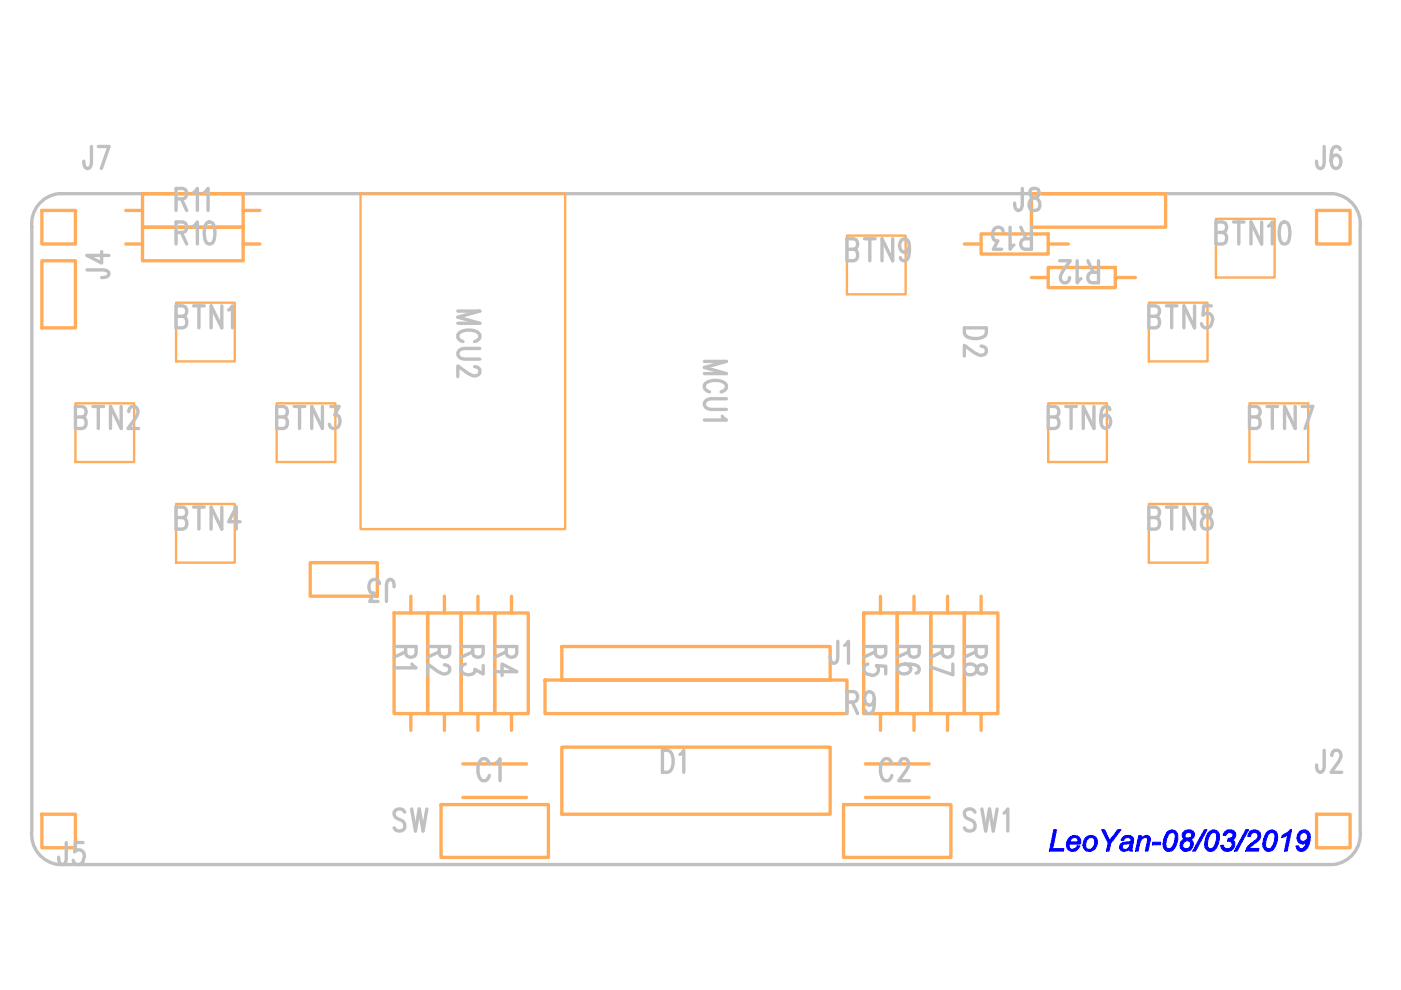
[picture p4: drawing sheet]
<svg xmlns="http://www.w3.org/2000/svg" width="297mm" height="210mm" viewBox="0 0 297 210" stroke-linecap="round" stroke-linejoin="round" font-family="sans-serif">
<path d="M8.4 43.1a6.4 6.4 0 0 1 4-2h270.3a6.4 6.4 0 0 1 5.7 7.1v128a6.4 6.4 0 0 1-5.7 7.1h-270.3a6.4 6.4 0 0 1-5.7-7.1v-128a6.4 6.4 0 0 1 1.7-5.1z" fill="none" stroke="#c0c0c0" stroke-width=".71"/>
<path d="M76.4 41.1h43.4v71.1h-43.4zM179.6 50h12.4v12.4h-12.4zM257.8 46.4h12.4v12.4h-12.4zM37.3 64.2h12.5v12.4h-12.5zM243.6 64.2h12.4v12.4h-12.4zM16 85.5h12.4v12.5h-12.4zM58.7 85.5h12.4v12.5h-12.4zM222.2 85.5h12.5v12.5h-12.5zM264.9 85.5h12.5v12.5h-12.5zM37.3 106.8h12.5v12.5h-12.5zM243.6 106.8h12.4v12.5h-12.4z" fill="none" stroke="#ffad5b" stroke-width=".5"/>
<g fill="none" stroke="#ffad5b" stroke-width=".71">
<path d="M8.9 55.3h7.1v14.2h-7.1zM8.9 44.6h7.1v7.1h-7.1zM30.2 41.1h21.4v7.1h-21.4zM30.2 48.2h21.4v7.1h-21.4zM208 49.6h14.2v4.3h-14.2zM218.7 41.1h28.4v7.1h-28.4zM222.2 56.7h14.3v4.3h-14.3zM279.1 44.6h7.1v7.1h-7.1zM65.8 119.3h14.2v7.1h-14.2zM119.1 137.1h56.9v7.1h-56.9zM115.6 144.2h64v7.1h-64zM119.1 158.4h56.9v14.2h-56.9z"/>
<path d="M8.9 172.6h7.1v7.1h-7.1zM93.5 170.6h22.8v11.2h-22.8zM98.1 169.1h13.5M178.9 170.6h22.7v11.2h-22.7zM183.5 169.1h13.5M279.1 172.6h7.1v7.1h-7.1z"/>
</g>
<path d="M223.4 175.9h.6l-.8 4.1h2.4l-.2 .5h-2.9zM226.6 177.7a1.39 1.39 0 0 1 1.8-.4 1.39 1.39 0 0 1 .7 1.6h-2.4a.83 .83 0 0 0 .4 1.1 .83 .83 0 0 0 1.1-.4l.2-.3 .6 .1a1.5 1.5 0 0 1-2.1 1 1.5 1.5 0 0 1-.6-2.3zM227.2 177.8l-.4 .7h1.8v-.1a.79 .79 0 0 0-.5-.8 .79 .79 0 0 0-.9 .2zM230.2 177.6a1.47 1.47 0 0 1 2-.2 1.47 1.47 0 0 1 .2 2.1 1.44 1.44 0 0 1-1.7 1 1.44 1.44 0 0 1-1-1.7zM230.9 177.7a1.48 1.48 0 0 0-.3 2.3 1.31 1.31 0 0 0 1.3-.5 1.31 1.31 0 0 0 .2-1.4l-.4-.5zM233.6 175.9h.6l1.1 2.2 1.7-2.2h.7l-2.2 2.9-.4 1.7h-.5l.4-1.7zM237.9 177.7a1.54 1.54 0 0 1 2.4 0l-.2 2.1v.7h-.6v-.4a1.32 1.32 0 0 1-2.1-.1 1.04 1.04 0 0 1 1.2-1.4l1.1-.2a.73 .73 0 0 0-.5-.9 .73 .73 0 0 0-.8 .4l-.2 .3-.5-.1zM238 179.3l-.1 .3a.67 .67 0 0 0 1.1 .4l.4-.5 .3-.7-1.4 .2zM241.4 177.2h.6l-.1 .6 .3-.3a.96 .96 0 0 1 1.3-.3 .96 .96 0 0 1 .3 1.3l-.4 2h-.6l.5-2.4v-.4a1.18 1.18 0 0 0-1.7 1.2l-.3 1.6h-.6zM244.4 178.6h1.7l-.1 .5h-1.7zM247.4 176.6a1.3 1.3 0 0 1 1.5-.6 1.3 1.3 0 0 1 .8 1.4 3.6 3.6 0 0 1-1.4 3.1 1.44 1.44 0 0 1-1.5-.5 1.44 1.44 0 0 1-.1-1.6zM247.9 176.7l-.6 1.4-.1 .5a.81 .81 0 0 0 .1 1.1 .81 .81 0 0 0 1.1 0 3.4 3.4 0 0 0 .6-3 .76 .76 0 0 0-1.1 0zM250.9 176.4a1.27 1.27 0 0 1 1.5-.4 1.27 1.27 0 0 1 .8 1.3l-.4 .5-.4 .2a1.35 1.35 0 0 1 .6 1.3 1.35 1.35 0 0 1-.9 1.1 1.35 1.35 0 0 1-1.9-.7 1.35 1.35 0 0 1 .9-1.8 .93 .93 0 0 1-.2-1.5zM251.6 176.6l-.4 .6a.72 .72 0 0 0 1 .4 .72 .72 0 0 0 .3-1l-.5-.1zM251.1 178.6a.82 .82 0 0 0 .1 1.3 .82 .82 0 0 0 1.2-.6 .75 .75 0 0 0-.3-1 .75 .75 0 0 0-1 .3zM255.3 175.9h.6l-2.4 4.6h-.6zM256.4 176.3a1.28 1.28 0 0 1 1.5-.2 1.28 1.28 0 0 1 .7 1.3 3.6 3.6 0 0 1-1.5 3.1 1.44 1.44 0 0 1-1.5-.5 1.44 1.44 0 0 1-.1-1.6l.5-1.5zM256.7 176.7l-.6 1.4-.1 .5a.81 .81 0 0 0 .2 1.1 .81 .81 0 0 0 1 0 3.4 3.4 0 0 0 .6-3 .76 .76 0 0 0-1.1 0zM259.8 176.2a1.26 1.26 0 0 1 1.5-.2 1.26 1.26 0 0 1 .7 1.4l-.7 .7a1.39 1.39 0 0 1 .4 1.6 1.39 1.39 0 0 1-1.4 .8 1.3 1.3 0 0 1-1.5-1.2l.6-.1a.91 .91 0 0 0 1.2 .7 .91 .91 0 0 0 .4-1.4l-.7-.1 .1-.6h.1a.8 .8 0 0 0 .9-.7 .8 .8 0 0 0-.8-.6 .8 .8 0 0 0-.7 .7l-.6-.1zM264.2 175.9h.5l-2.4 4.6h-.6zM265 176.3a1.35 1.35 0 0 1 2 .1 1.35 1.35 0 0 1-.4 2l-1.4 1.1-.3 .4h2l-.1 .6h-2.7a4.1 4.1 0 0 1 2.2-2.5 .84 .84 0 0 0 .4-1 .84 .84 0 0 0-1-.6 .84 .84 0 0 0-.6 1l-.6-.1zM268.7 176.3a1.28 1.28 0 0 1 1.5-.2 1.28 1.28 0 0 1 .7 1.3 3.6 3.6 0 0 1-1.5 3.1 1.44 1.44 0 0 1-1.5-.5 1.44 1.44 0 0 1-.1-1.6l.5-1.5zM269.1 176.7l-.7 1.4v.5a.81 .81 0 0 0 .1 1.1 .81 .81 0 0 0 1.1 0 3.4 3.4 0 0 0 .5-3 .76 .76 0 0 0-1 0zM271.8 177.1l1.2-.7 .5-.5h.3l-.9 4.6h-.6l.7-3.4-1.3 .5zM275.5 176.4a1.35 1.35 0 0 1 1.6-.3 1.35 1.35 0 0 1 .7 1.4 3.5 3.5 0 0 1-1.4 3 1.13 1.13 0 0 1-1.6-1.1l.5-.1a.62 .62 0 0 0 .9 .6l.6-.8 .3-.7a1.14 1.14 0 0 1-1.4 .5 1.14 1.14 0 0 1-.7-1.2l.1-.7zM275.9 176.8a.87 .87 0 0 0-.3 1 .87 .87 0 0 0 .9 .6 .99 .99 0 0 0 .7-1 .99 .99 0 0 0-.7-.9z" fill="#00f" stroke="#00f" stroke-width=".21"/>
<g font-size="41.2" fill="#ffad5b">
<text x="83.2" y="155.4">R1R2R3R4</text>
<text x="182.8" y="155.4">R5R6R7R8</text>
</g>
<g font-size="7.8" fill="#ffad5b">
<text x="20.3" y="47.4">R11</text>
<text x="20.3" y="54.5">R10</text>
</g>
<text font-size="7.8" fill="#c0c0c0" x="115.2" y="150.6">R9R9</text>
<g font-size="7.1" fill="#c0c0c0">
<text x="17.8" y="35.7">J7</text>
<text x="279.1" y="35.7">J6</text>
<text x="37.3" y="44.6">R11</text>
<text x="215.1" y="44.6">J8</text>
<text x="37.3" y="51.7">R10</text>
<text x="218.7" y="48.2" transform="rotate(180 218.7 48.2)">R13</text>
<text x="257.8" y="51.7">BTN10</text>
<text x="23.1" y="58.8" transform="rotate(-90 23.1 58.8)">J4</text>
<text x="179.6" y="55.3">BTN9</text>
<text x="232.9" y="55.3" transform="rotate(180 232.9 55.3)">R12</text>
<text x="97.1" y="66" transform="rotate(90 97.1 66)">MCU2</text>
<text x="37.3" y="69.5">BTN1</text>
<text x="204.5" y="69.5" transform="rotate(90 204.5 69.5)">D2</text>
<text x="243.6" y="69.5">BTN5</text>
<text x="149.3" y="76.6" transform="rotate(90 149.3 76.6)">MCU1</text>
<text x="16" y="90.8">BTN2</text>
<text x="58.7" y="90.8">BTN3</text>
<text x="222.2" y="90.8">BTN6</text>
<text x="264.9" y="90.8">BTN7</text>
<text x="37.3" y="112.2">BTN4</text>
<text x="243.6" y="112.2">BTN8</text>
<text x="83.6" y="122.9" transform="rotate(180 83.6 122.9)">J3</text>
<text x="83.6" y="137.1" transform="rotate(90 83.6 137.1)">R1</text>
<text x="90.7" y="137.1" transform="rotate(90 90.7 137.1)">R2</text>
<text x="97.8" y="137.1" transform="rotate(90 97.8 137.1)">R3</text>
<text x="104.9" y="137.1" transform="rotate(90 104.9 137.1)">R4</text>
<text x="183.1" y="137.1" transform="rotate(90 183.1 137.1)">R5</text>
<text x="190.2" y="137.1" transform="rotate(90 190.2 137.1)">R6</text>
<text x="197.3" y="137.1" transform="rotate(90 197.3 137.1)">R7</text>
<text x="204.5" y="137.1" transform="rotate(90 204.5 137.1)">R8</text>
<text x="176" y="140.6">J1</text>
<text x="101.3" y="165.5">C1</text>
<text x="140.5" y="163.7">D1</text>
<text x="186.7" y="165.5">C2</text>
<text x="279.1" y="163.7">J2</text>
<text x="83.6" y="176.2">SW</text>
<text x="204.5" y="176.2">SW1</text>
<text x="12.4" y="183.3">J5</text>
</g>
<g font-size="5.7" fill="#ffad5b">
<text x="198.1" y="53.8">R13</text>
<text x="212.3" y="60.9">R12</text>
</g>
</svg>
